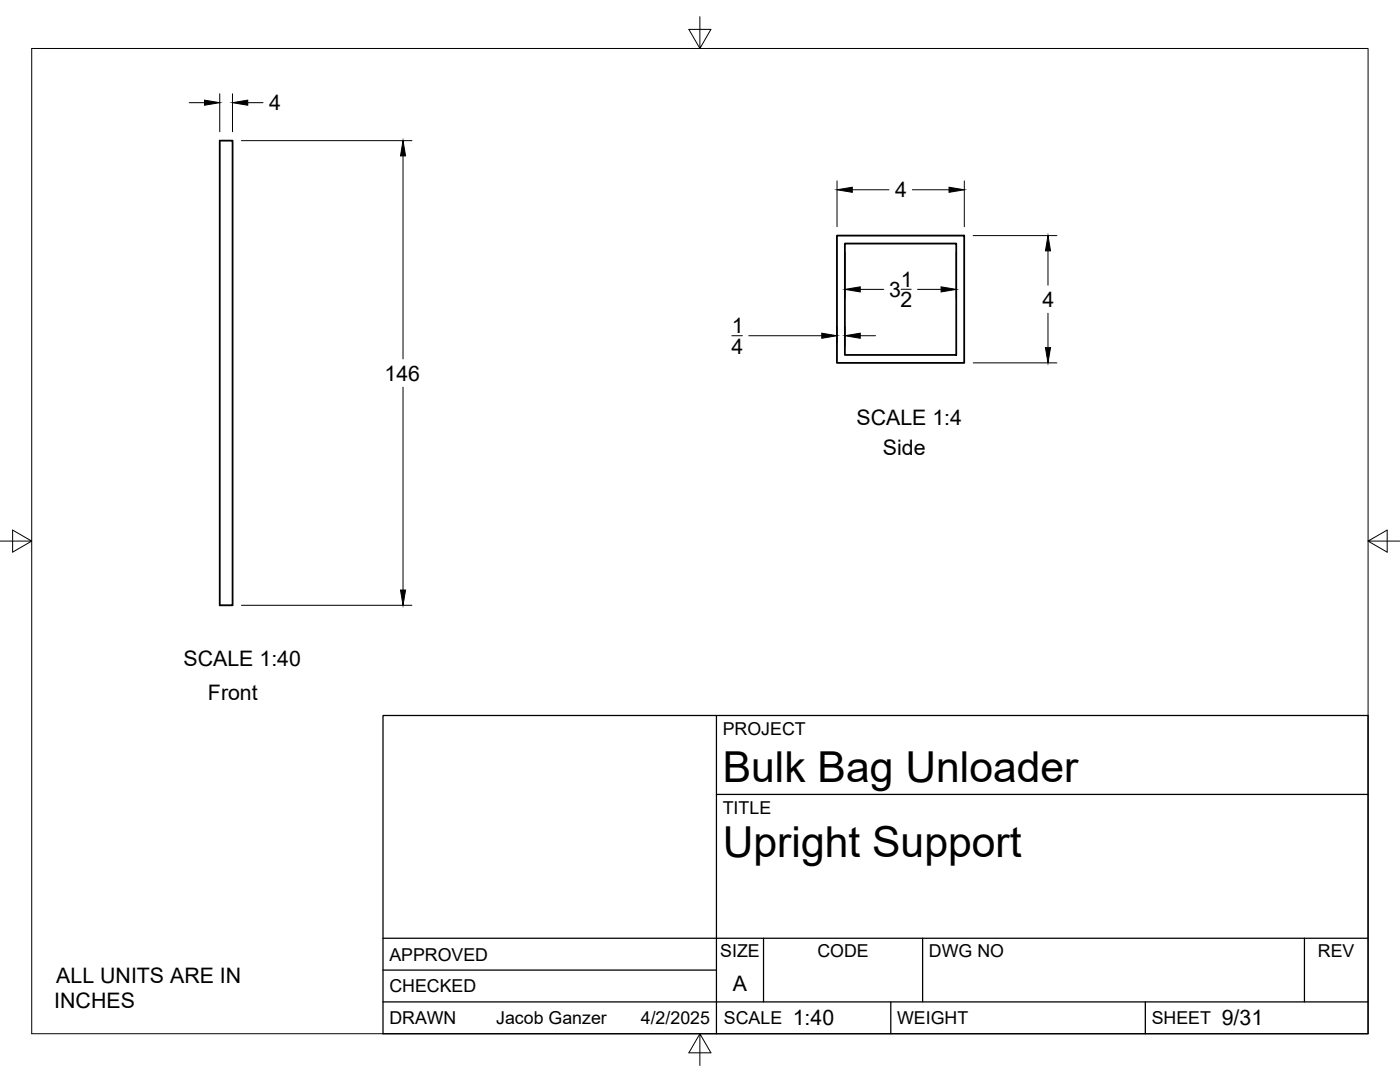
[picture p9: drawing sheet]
<svg xmlns="http://www.w3.org/2000/svg" width="279mm" height="216mm" viewBox="0 0 279 216" stroke-linecap="round" stroke-linejoin="round" font-family="sans-serif">
<!-- layer: Visible -->
<path d="M43.9 28.1h2.5v92.7h-2.5zM167 47h25.4v25.4h-25.4zM168.6 48.6h22.2v22.2h-22.2z" fill="none" stroke="#000" stroke-width=".36"/>
<!-- layer: Border -->
<path d="M6.3 9.7h266.7v196.6h-266.7zM139.7 3.3v6.4l2.2-3.8h-4.4l2.2 3.8M0 108h6.3l-3.8-2.2v4.4l3.8-2.2M273 108l3.8 2.2v-4.4l-3.8 2.2h6.4M139.7 206.3l-2.2 3.8h4.4l-2.2-3.8v6.3" fill="none" stroke="#000" stroke-width=".2"/>
<!-- layer: Titleblock -->
<path d="M76.4 142.8h196.6v63.5h-196.6zM143 158.5h130M143 142.8v63.5M76.4 199.9h196.6M76.4 193.6h66.6M76.4 187.2h196.6M152.4 187.2v12.7M177.8 199.9v6.4M184.1 187.2v12.7M228.6 199.9v6.4M260.3 187.2v12.7" fill="none" stroke="#000" stroke-width=".25"/>
<!-- layer: FD_Dimensions -->
<g fill="none" stroke="#000" stroke-width=".2">
<path d="M43.9 18.7v7.6M46.4 18.7v7.6M37.8 20.5h3M48.2 28.1h34M49.4 20.5h3.1M80.4 31.1v40.5M167 36.1v9.1M170.1 37.9h7.3M182.1 37.9h7.3M192.4 36.1v9.1M168.6 50.4v9.1M171.7 57.7h4.7"/>
<path d="M179.8 57.7h2M183.1 57.7h4.7M190.9 50.4v9.1M194.2 47h16.7M209.1 50.1v6.8M80.4 77.3v40.4M146 67h2.2M149.4 67h14.6M167 65.2v3.2M168.6 65.2v3.8M171.7 67h3M194.2 72.4h16.7"/>
<path d="M209.1 62.5v6.9M48.2 120.8h34"/>
</g>
<path d="M40.8 20l3.1 .5-3.1 .5zM46.4 20.5l3-.5v1zM80.4 28.1l.5 3h-1zM167 37.9l3.1-.5v1zM189.4 37.4l3 .5-3 .5zM168.6 57.7l3.1-.5v1.1zM187.8 57.2l3.1 .5-3.1 .6zM209.1 47l.6 3.1h-1.1zM164 66.5l3 .5-3 .5zM168.6 67l3.1-.5v1zM208.6 69.4h1.1l-.6 3zM79.9 117.7h1l-.5 3.1z" fill="#000" stroke="#000" stroke-width=".2"/>
<g font-size="8.5">
<text x="144.3" y="156">Bulk Bag Unloader</text>
<text x="144.3" y="171">Upright Support</text>
</g>
<g font-size="4.3">
<text x="53.7" y="22">4</text>
<text x="178.6" y="39.4">4</text>
<text x="177.5" y="59.2">3</text>
<text x="179.8" y="57.2">1</text>
<text x="179.7" y="61.3">2</text>
<text x="208" y="61.2">4</text>
<text x="146" y="70.5">4</text>
<text x="146.1" y="66.5">1</text>
<text x="76.8" y="75.9">146</text>
<text x="170.9" y="84.9">SCALE 1:4</text>
<text x="176.2" y="90.9">Side</text>
<text x="36.6" y="132.8">SCALE 1:40</text>
<text x="41.5" y="139.8">Front</text>
<text x="11.2" y="196.1">ALL UNITS ARE IN</text>
<text x="146.3" y="197.7">A</text>
<text x="10.8" y="201.2">INCHES</text>
<text x="158.2" y="204.6">1:40</text>
<text x="243.8" y="204.6">9/31</text>
</g>
<g font-size="3.5">
<text x="144.3" y="146.6">PROJECT</text>
<text x="144.3" y="162.3">TITLE</text>
<text x="77.7" y="191.7">APPROVED</text>
<text x="143.7" y="191">SIZE</text>
<text x="163.1" y="191">CODE</text>
<text x="185.4" y="191">DWG NO</text>
<text x="263" y="191">REV</text>
<text x="77.7" y="198">CHECKED</text>
<text x="77.7" y="204.4">DRAWN</text>
<text x="99" y="204.4">Jacob Ganzer</text>
<text x="127.9" y="204.4">4/2/2025</text>
<text x="144.5" y="204.4">SCALE</text>
<text x="179" y="204.4">WEIGHT</text>
<text x="229.8" y="204.4">SHEET</text>
</g>
</svg>
